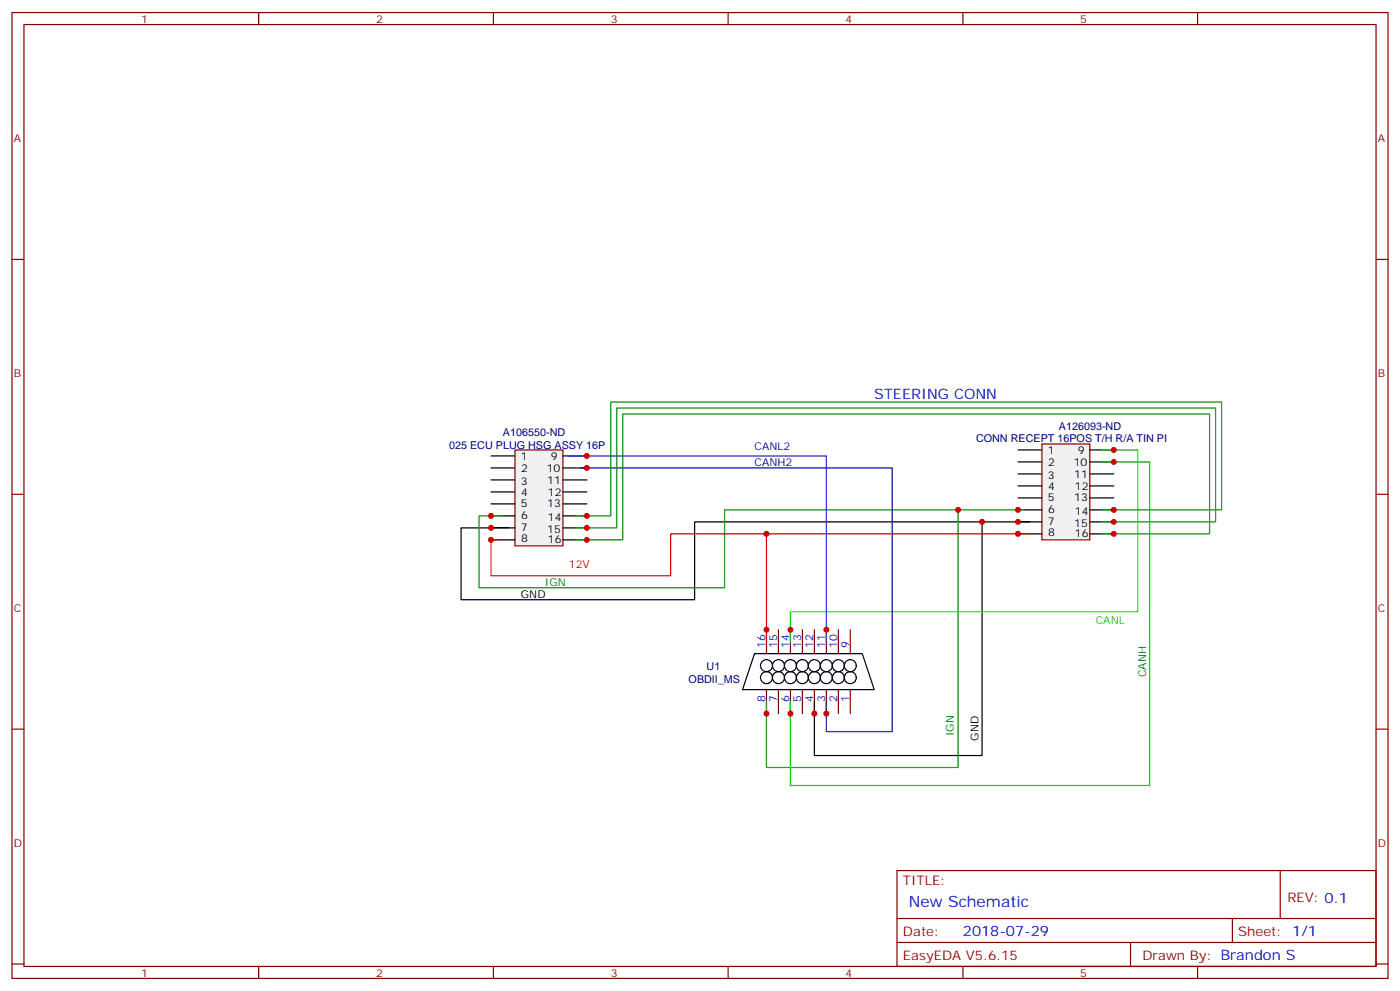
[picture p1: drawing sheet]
<svg xmlns="http://www.w3.org/2000/svg" width="412mm" height="292mm" viewBox="0 0 412 292" stroke-linecap="round" stroke-linejoin="round" font-family="sans-serif">
<g fill="none" stroke="#870000" stroke-width=".35">
<path d="M3.5 3.7h405.4v284.3h-405.4zM7.1 7.2h398.2v277.3h-398.2zM76.2 3.7v3.5M145.3 3.7v3.5M214.5 3.7v3.5M283.6 3.7v3.5M352.8 3.7v3.5M3.5 76.4h3.6M405.3 76.4h3.6M3.5 145.5h3.6M405.3 145.5h3.6M3.5 214.7h3.6"/>
<path d="M405.3 214.7h3.6M264.2 256.3h141.1v28.2h-141.1zM377.1 256.3v14.1M264.2 270.4h141.1M264.2 277.5h141.1M333 277.5v7M363 270.4v7.1M3.5 283.8h3.6M76.2 284.5v3.5M145.3 284.5v3.5M214.5 284.5v3.5M283.6 284.5v3.5"/>
<path d="M352.8 284.5v3.5M405.3 283.8h3.6"/>
</g>
<path d="M306.9 130.7h14.1v28.2h-14.1z" fill="#f0f0f0" stroke="#870000" stroke-width=".35"/>
<g fill="none" stroke="#000" stroke-width=".35">
<path d="M299.9 132.5h7M299.9 136h7M299.9 139.5h7M321 132.5h7.1M321 136h7.1M321 139.5h7.1M299.9 143.1h7M299.9 146.6h7M299.9 150.1h7M299.9 153.6h7M299.9 157.2h7M321 143.1h7.1"/>
<path d="M321 146.6h7.1M321 150.1h7.1M321 153.6h7.1M321 157.2h7.1M222.2 192.4h31.8l3.5 10.6h-38.8z"/>
<circle cx="225.8" cy="199.5" r="1.76"/>
<circle cx="225.8" cy="196" r="1.76"/>
<circle cx="229.3" cy="199.5" r="1.76"/>
<circle cx="229.3" cy="196" r="1.76"/>
<circle cx="232.8" cy="199.5" r="1.76"/>
<circle cx="232.8" cy="196" r="1.76"/>
<circle cx="236.4" cy="199.5" r="1.76"/>
<circle cx="236.4" cy="196" r="1.76"/>
<circle cx="239.9" cy="199.5" r="1.76"/>
<circle cx="239.9" cy="196" r="1.76"/>
<circle cx="243.4" cy="199.5" r="1.76"/>
<circle cx="243.4" cy="196" r="1.76"/>
<circle cx="246.9" cy="199.5" r="1.76"/>
<circle cx="246.9" cy="196" r="1.76"/>
<circle cx="250.5" cy="196" r="1.76"/>
<circle cx="250.5" cy="199.5" r="1.76"/>
</g>
<g fill="none" stroke="#870000" stroke-width=".35">
<path d="M225.8 185.4v7M229.3 185.4v7M232.8 185.4v7M236.4 185.4v7M239.9 185.4v7M243.4 185.4v7M246.9 185.4v7M250.5 185.4v7M225.8 203v7.1M229.3 203v7.1M232.8 203v7.1M236.4 203v7.1"/>
<path d="M239.9 203v7.1M243.4 203v7.1M246.9 203v7.1M250.5 203v7.1"/>
</g>
<path d="M151.7 132.5h14.1v28.2h-14.1z" fill="#f0f0f0" stroke="#870000" stroke-width=".35"/>
<g fill="none" stroke="#000" stroke-width=".35">
<path d="M144.6 134.2h7.1M144.6 137.8h7.1M165.8 134.2h7.1M165.8 137.8h7.1M144.6 141.3h7.1M144.6 144.8h7.1M144.6 148.3h7.1M144.6 151.9h7.1M144.6 155.4h7.1M144.6 158.9h7.1M165.8 141.3h7.1M165.8 144.8h7.1"/>
<path d="M165.8 148.3h7.1M165.8 151.9h7.1M165.8 155.4h7.1M165.8 158.9h7.1M289.3 153.6v68.8h-49.4v-15.8M303.4 153.6h-98.8v23h-68.8v-21.2h14.1"/>
</g>
<path d="M282.2 150.1h-68.8v22.9h-72.3v-21.1h7.1M301.6 150.1h-19.4v75.9h-56.4v-19.4M324.6 150.1h35.2v-31.7h-179.9v33.5h-10.6M324.6 153.6h33.5v-33.5h-176.4v35.3h-12.4M324.6 157.2h31.7v-35.3h-172.9v37h-14.1" fill="none" stroke="#008700" stroke-width=".35"/>
<path d="M225.8 157.2h-28.2v12.3h-53v-10.6h3.6M303.4 157.2h-77.6v31.7" fill="none" stroke="#f00" stroke-width=".35"/>
<path d="M324.6 132.5h10.5v47.6h-102.3v8.8" fill="none" stroke="#0f0" stroke-width=".35"/>
<path d="M324.6 136h14.1v95.2h-105.9" fill="none" stroke="#0c0" stroke-width=".35"/>
<path d="M232.8 206.6v24.6" fill="none" stroke="#090" stroke-width=".35"/>
<path d="M167.6 134.2h75.8v54.7" fill="none" stroke="#03f" stroke-width=".35"/>
<path d="M171.1 137.8h91.7v77.6h-19.4v-8.8" fill="none" stroke="#009" stroke-width=".35"/>
<g fill="#c00">
<circle cx="328.1" cy="153.6" r=".88"/>
<circle cx="172.9" cy="155.4" r=".88"/>
<circle cx="172.9" cy="151.9" r=".88"/>
<circle cx="243.4" cy="210.1" r=".88"/>
<circle cx="172.9" cy="137.8" r=".88"/>
<circle cx="232.8" cy="210.1" r=".88"/>
<circle cx="225.8" cy="210.1" r=".88"/>
<circle cx="328.1" cy="132.5" r=".88"/>
<circle cx="232.8" cy="185.4" r=".88"/>
<circle cx="225.8" cy="157.2" r=".88"/>
<circle cx="282.2" cy="150.1" r=".88"/>
<circle cx="144.6" cy="151.9" r=".88"/>
<circle cx="299.9" cy="150.1" r=".88"/>
<circle cx="144.6" cy="155.4" r=".88"/>
<circle cx="299.9" cy="153.6" r=".88"/>
<circle cx="239.9" cy="210.1" r=".88"/>
<circle cx="289.3" cy="153.6" r=".88"/>
<circle cx="225.8" cy="185.4" r=".88"/>
<circle cx="299.9" cy="157.2" r=".88"/>
<circle cx="144.6" cy="158.9" r=".88"/>
<circle cx="328.1" cy="136" r=".88"/>
<circle cx="172.9" cy="134.2" r=".88"/>
<circle cx="243.4" cy="185.4" r=".88"/>
<circle cx="328.1" cy="150.1" r=".88"/>
<circle cx="172.9" cy="158.9" r=".88"/>
<circle cx="328.1" cy="157.2" r=".88"/>
</g>
<text font-size="4.6" fill="#00f" x="267.8" y="266.9">New Schematic</text>
<g font-size="4.2" fill="#00f">
<text x="257.5" y="117.3">STEERING CONN</text>
<text x="283.6" y="275.7">2018-07-29</text>
</g>
<g font-size="3.9" fill="#800">
<text x="266" y="260.5">TITLE:</text>
<text x="379.2" y="265.5">REV: 0.1</text>
<text x="266" y="275.7">Date:</text>
<text x="364.8" y="275.7">Sheet: 1/1</text>
<text x="266" y="282.8">EasyEDA V5.6.15</text>
<text x="336.5" y="282.8">Drawn By: Brandon S</text>
</g>
<g font-size="3.2" fill="#800">
<text x="41.6" y="6.7">1</text>
<text x="110.8" y="6.7">2</text>
<text x="179.9" y="6.7">3</text>
<text x="249.1" y="6.7">4</text>
<text x="318.2" y="6.7">5</text>
<text x="4.1" y="41.8">A</text>
<text x="405.9" y="41.8">A</text>
<text x="4.1" y="110.9">B</text>
<text x="405.9" y="110.9">B</text>
<text x="4.1" y="180.1">C</text>
<text x="405.9" y="180.1">C</text>
<text x="4.1" y="249.2">D</text>
<text x="405.9" y="249.2">D</text>
<text x="41.6" y="287.5">1</text>
<text x="110.8" y="287.5">2</text>
<text x="179.9" y="287.5">3</text>
<text x="249.1" y="287.5">4</text>
<text x="318.2" y="287.5">5</text>
</g>
<g font-size="3.2" fill="#000080">
<text x="148.2" y="128.4">A106550-ND</text>
<text x="287.5" y="130.2">CONN RECEPT 16POS T/H R/A TIN PI</text>
<text x="311.9" y="126.5">A126093-ND</text>
<text x="132.3" y="132.2">025 ECU PLUG HSG ASSY 16P</text>
<text x="208.1" y="197.2">U1</text>
<text x="202.8" y="201.1">OBDII_MS</text>
</g>
<g font-size="3.2">
<text x="153.5" y="135.3">1</text>
<text x="162.3" y="135.3">9</text>
<text x="308.7" y="133.5">1</text>
<text x="308.8" y="137.1">2</text>
<text x="316.3" y="137.1">10</text>
<text x="317.5" y="133.5">9</text>
<text x="153.5" y="142.7">3</text>
<text x="153.6" y="138.8">2</text>
<text x="161.1" y="138.8">10</text>
<text x="161.2" y="142.3">11</text>
<text x="308.7" y="140.9">3</text>
<text x="316.4" y="140.6">11</text>
<text x="153.5" y="149.4">5</text>
<text x="153.6" y="145.9">4</text>
<text x="161.2" y="149.4">13</text>
<text x="161.4" y="145.9">12</text>
<text x="308.7" y="147.6">5</text>
<text x="308.8" y="144.1">4</text>
<text x="316.4" y="147.6">13</text>
<text x="316.6" y="144.1">12</text>
<text x="153.6" y="152.9">6</text>
<text x="161.4" y="153.3">14</text>
<text x="308.7" y="154.7">7</text>
<text x="308.8" y="151.2">6</text>
<text x="316.4" y="155">15</text>
<text x="316.6" y="151.5">14</text>
<text x="153.5" y="156.5">7</text>
<text x="153.6" y="159.6">8</text>
<text x="161.2" y="156.8">15</text>
<text x="161.4" y="160">16</text>
<text x="308.8" y="157.9">8</text>
<text x="316.6" y="158.2">16</text>
<text x="153.5" y="176.1">GND</text>
<text x="288.2" y="218" transform="rotate(-90 288.2 218)">GND</text>
</g>
<g font-size="3.2" fill="#00f">
<text x="222.2" y="132.5">CANL2</text>
<text x="225.4" y="190.7" transform="rotate(-90 225.4 190.7)">16</text>
<text x="229" y="190.7" transform="rotate(-90 229 190.7)">15</text>
<text x="232.5" y="190.7" transform="rotate(-90 232.5 190.7)">14</text>
<text x="236" y="190.7" transform="rotate(-90 236 190.7)">13</text>
<text x="239.5" y="190.7" transform="rotate(-90 239.5 190.7)">12</text>
<text x="243.1" y="190.7" transform="rotate(-90 243.1 190.7)">11</text>
<text x="246.6" y="190.7" transform="rotate(-90 246.6 190.7)">10</text>
<text x="250.1" y="190.7" transform="rotate(-90 250.1 190.7)">9</text>
<text x="225.4" y="206.8" transform="rotate(-90 225.4 206.8)">8</text>
<text x="229" y="206.8" transform="rotate(-90 229 206.8)">7</text>
<text x="232.5" y="206.8" transform="rotate(-90 232.5 206.8)">6</text>
<text x="236" y="206.8" transform="rotate(-90 236 206.8)">5</text>
<text x="239.5" y="206.8" transform="rotate(-90 239.5 206.8)">4</text>
<text x="243.1" y="206.8" transform="rotate(-90 243.1 206.8)">3</text>
<text x="246.6" y="206.8" transform="rotate(-90 246.6 206.8)">2</text>
<text x="250.1" y="206.8" transform="rotate(-90 250.1 206.8)">1</text>
</g>
<text font-size="3.2" fill="#009" x="222.2" y="137.2">CANH2</text>
<text font-size="3.2" fill="#f00" x="167.6" y="167.2">12V</text>
<g font-size="3.2" fill="#060">
<text x="160.5" y="172.5">IGN</text>
<text x="337.6" y="199.4" transform="rotate(-90 337.6 199.4)">CANH</text>
<text x="281" y="216.8" transform="rotate(-90 281 216.8)">IGN</text>
</g>
<text font-size="3.2" fill="#0f0" x="322.8" y="183.6">CANL</text>
</svg>
